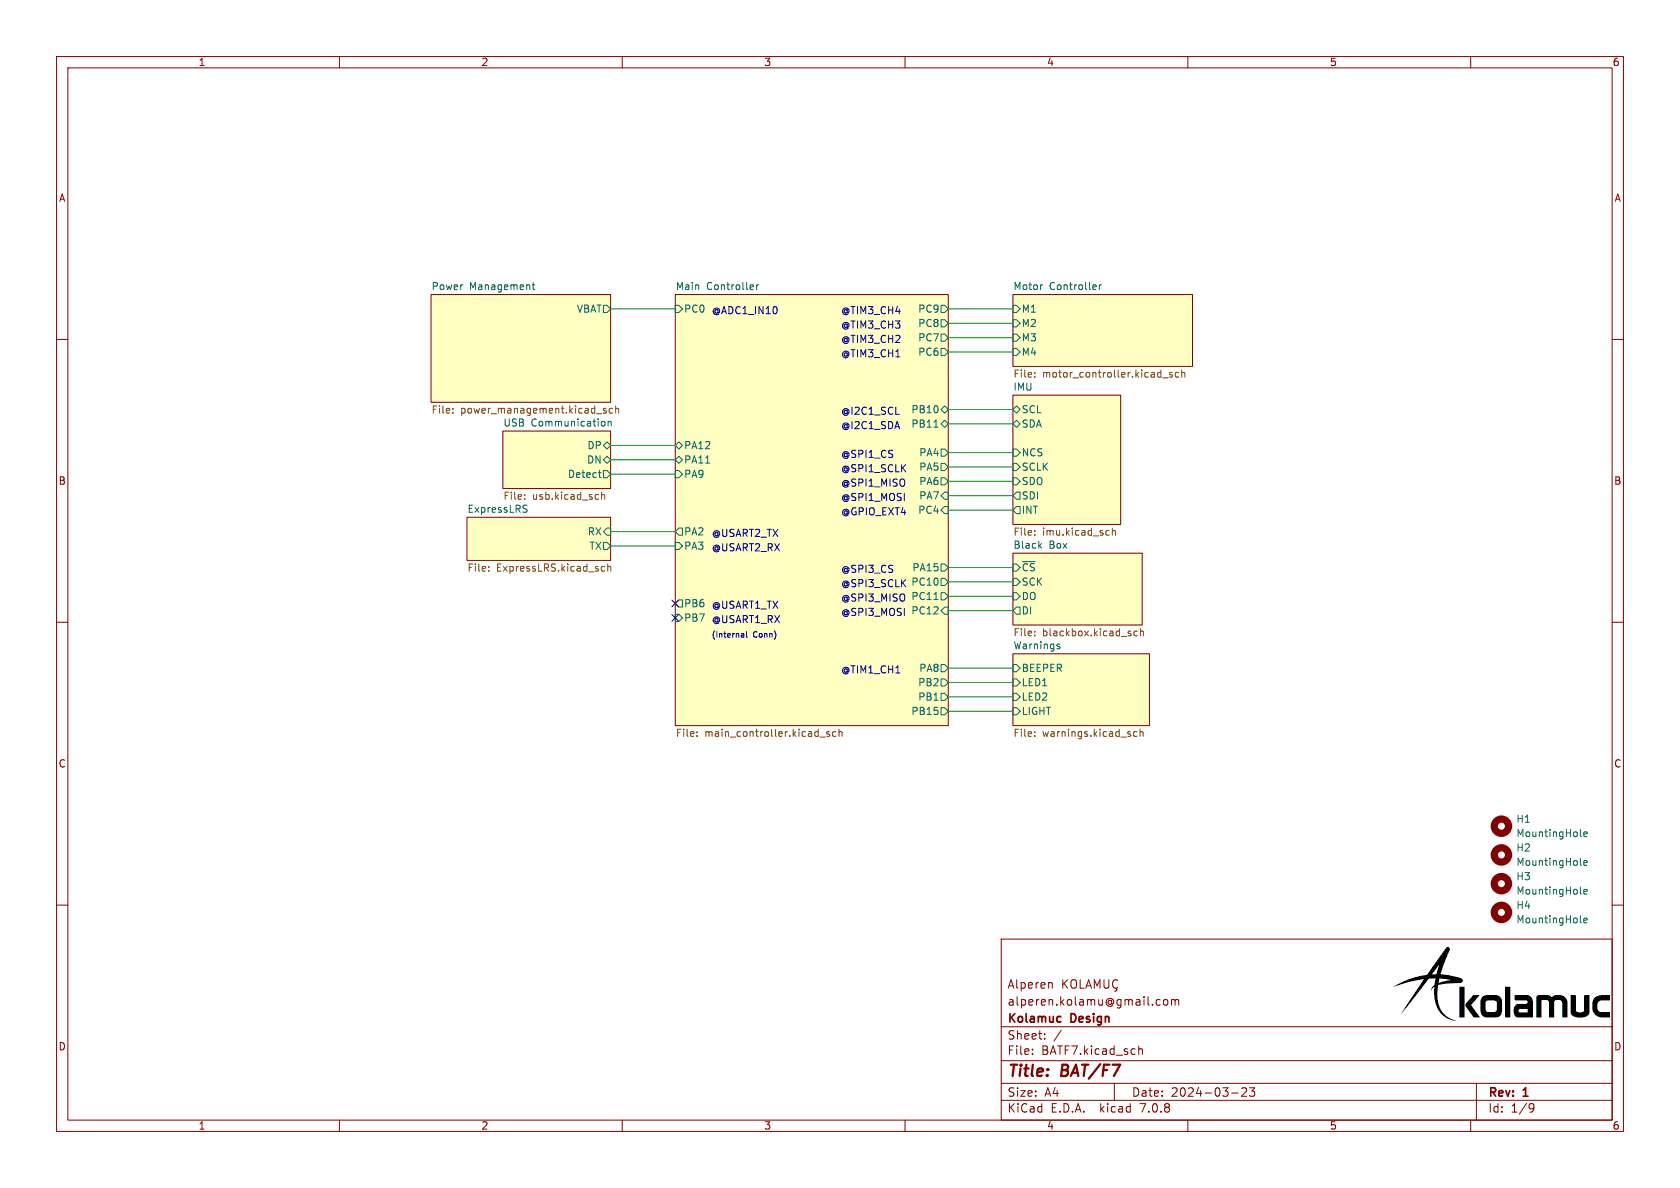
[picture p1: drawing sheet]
(kicad_sch (version 20230121) (generator eeschema)

 (paper "A4")

 (title_block
  (title "BAT/F7")
  (date "2024-03-23")
  (rev "1")
  (company "Kolamuc Design")
  (comment 1 "alperen.kolamu@gmail.com")
  (comment 2 "Alperen KOLAMUÇ"))

 (lib_symbols
  (symbol "Mechanical:MountingHole" (pin_names (offset 1.016)) (in_bom yes) (on_board yes)
   (property "Reference" "H" (at 0 5.08 0) (effects (font (size 1.27 1.27))))
   (property "Value" "MountingHole" (at 0 3.175 0) (effects (font (size 1.27 1.27))))
   (property "Footprint" "" (at 0 0 0) (effects (font (size 1.27 1.27)) hide))
   (property "Datasheet" "~" (at 0 0 0) (effects (font (size 1.27 1.27)) hide))
   (symbol "MountingHole_0_1"
    (circle (center 0 0) (radius 1.27) (stroke (width 1.27) (type default)) (fill (type none))))))


 (no_connect (at 119.38 106.68))
 (no_connect (at 119.38 109.22))

 (wire (pts (xy 167.64 107.95) (xy 179.07 107.95)) (stroke (width 0) (type default)))
 (wire (pts (xy 167.64 102.87) (xy 179.07 102.87)) (stroke (width 0) (type default)))
 (wire (pts (xy 107.95 93.98) (xy 119.38 93.98)) (stroke (width 0) (type default)))
 (wire (pts (xy 167.64 120.65) (xy 179.07 120.65)) (stroke (width 0) (type default)))
 (wire (pts (xy 167.64 125.73) (xy 179.07 125.73)) (stroke (width 0) (type default)))
 (wire (pts (xy 167.64 118.11) (xy 179.07 118.11)) (stroke (width 0) (type default)))
 (wire (pts (xy 167.64 90.17) (xy 179.07 90.17)) (stroke (width 0) (type default)))
 (wire (pts (xy 167.64 85.09) (xy 179.07 85.09)) (stroke (width 0) (type default)))
 (wire (pts (xy 167.64 59.69) (xy 179.07 59.69)) (stroke (width 0) (type default)))
 (wire (pts (xy 167.64 54.61) (xy 179.07 54.61)) (stroke (width 0) (type default)))
 (wire (pts (xy 107.95 78.74) (xy 119.38 78.74)) (stroke (width 0) (type default)))
 (wire (pts (xy 107.95 83.82) (xy 119.38 83.82)) (stroke (width 0) (type default)))
 (wire (pts (xy 167.64 74.93) (xy 179.07 74.93)) (stroke (width 0) (type default)))
 (wire (pts (xy 167.64 57.15) (xy 179.07 57.15)) (stroke (width 0) (type default)))
 (wire (pts (xy 107.95 81.28) (xy 119.38 81.28)) (stroke (width 0) (type default)))
 (wire (pts (xy 167.64 100.33) (xy 179.07 100.33)) (stroke (width 0) (type default)))
 (wire (pts (xy 167.64 72.39) (xy 179.07 72.39)) (stroke (width 0) (type default)))
 (wire (pts (xy 167.64 80.01) (xy 179.07 80.01)) (stroke (width 0) (type default)))
 (wire (pts (xy 167.64 105.41) (xy 179.07 105.41)) (stroke (width 0) (type default)))
 (wire (pts (xy 107.95 96.52) (xy 119.38 96.52)) (stroke (width 0) (type default)))
 (wire (pts (xy 167.64 62.23) (xy 179.07 62.23)) (stroke (width 0) (type default)))
 (wire (pts (xy 167.64 82.55) (xy 179.07 82.55)) (stroke (width 0) (type default)))
 (wire (pts (xy 167.64 87.63) (xy 179.07 87.63)) (stroke (width 0) (type default)))
 (wire (pts (xy 167.64 123.19) (xy 179.07 123.19)) (stroke (width 0) (type default)))
 (wire (pts (xy 107.95 54.61) (xy 119.38 54.61)) (stroke (width 0) (type default)))

 (image (at 265.43 173.99) (scale 0.438944)
  (data))

 (text "@ADC1_IN10" (at 125.73 55.88 0) (effects (font (size 1.27 1.27)) (justify left bottom)))
 (text "@USART1_RX" (at 125.73 110.49 0) (effects (font (size 1.27 1.27)) (justify left bottom)))
 (text "@TIM3_CH4" (at 148.59 55.88 0) (effects (font (size 1.27 1.27)) (justify left bottom)))
 (text "@USART2_TX" (at 125.73 95.25 0) (effects (font (size 1.27 1.27)) (justify left bottom)))
 (text "(Internal Conn)" (at 125.73 113.03 0) (effects (font (size 1 1)) (justify left bottom)))
 (text "@SPI3_SCLK" (at 148.59 104.14 0) (effects (font (size 1.27 1.27)) (justify left bottom)))
 (text "@USART1_TX" (at 125.73 107.95 0) (effects (font (size 1.27 1.27)) (justify left bottom)))
 (text "@TIM3_CH1" (at 148.59 63.5 0) (effects (font (size 1.27 1.27)) (justify left bottom)))
 (text "@SPI3_MOSI" (at 148.59 109.22 0) (effects (font (size 1.27 1.27)) (justify left bottom)))
 (text "@TIM1_CH1" (at 148.59 119.38 0) (effects (font (size 1.27 1.27)) (justify left bottom)))
 (text "@SPI3_MISO" (at 148.59 106.68 0) (effects (font (size 1.27 1.27)) (justify left bottom)))
 (text "@SPI1_MOSI" (at 148.59 88.9 0) (effects (font (size 1.27 1.27)) (justify left bottom)))
 (text "@I2C1_SDA" (at 148.59 76.2 0) (effects (font (size 1.27 1.27)) (justify left bottom)))
 (text "@TIM3_CH2\n" (at 148.59 60.96 0) (effects (font (size 1.27 1.27)) (justify left bottom)))
 (text "@I2C1_SCL" (at 148.59 73.66 0) (effects (font (size 1.27 1.27)) (justify left bottom)))
 (text "@SPI3_CS" (at 148.59 101.6 0) (effects (font (size 1.27 1.27)) (justify left bottom)))
 (text "@USART2_RX" (at 125.73 97.79 0) (effects (font (size 1.27 1.27)) (justify left bottom)))
 (text "@SPI1_MISO" (at 148.59 86.36 0) (effects (font (size 1.27 1.27)) (justify left bottom)))
 (text "@SPI1_CS" (at 148.59 81.28 0) (effects (font (size 1.27 1.27)) (justify left bottom)))
 (text "@TIM3_CH3" (at 148.59 58.42 0) (effects (font (size 1.27 1.27)) (justify left bottom)))
 (text "@SPI1_SCLK" (at 148.59 83.82 0) (effects (font (size 1.27 1.27)) (justify left bottom)))
 (text "@GPIO_EXT4" (at 148.59 91.44 0) (effects (font (size 1.27 1.27)) (justify left bottom)))

 (symbol (lib_id "Mechanical:MountingHole") (at 265.43 146.05 0) (unit 1) (in_bom no) (on_board yes) (dnp no) (fields_autoplaced)
  (property "Reference" "H1" (at 267.97 144.78 0) (effects (font (size 1.27 1.27)) (justify left)))
  (property "Value" "MountingHole" (at 267.97 147.32 0) (effects (font (size 1.27 1.27)) (justify left)))
  (property "Footprint" "Library:MH32" (at 265.43 146.05 0) (effects (font (size 1.27 1.27)) hide))
  (property "Datasheet" "~" (at 265.43 146.05 0) (effects (font (size 1.27 1.27)) hide))
  (property "Package-Case" "" (at 265.43 146.05 0) (effects (font (size 1.27 1.27)) hide))
  (property "Manufacturer" "" (at 265.43 146.05 0) (effects (font (size 1.27 1.27)) hide))
  (property "Suplier" "" (at 265.43 146.05 0) (effects (font (size 1.27 1.27)) hide))
  (property "Description" "" (at 265.43 146.05 0) (effects (font (size 1.27 1.27)) hide))
  (property "Suplier Part Number" "" (at 265.43 146.05 0) (effects (font (size 1.27 1.27)) hide))
  (property "URL" "https://tr.aliexpress.com/item/32835043833.html?spm=a2g0o.cart.0.0.29d0406aiZdvlg&mp=1&gatewayAdapt=glo2tur" (at 265.43 146.05 0) (effects (font (size 1.27 1.27)) hide)))

 (symbol (lib_id "Mechanical:MountingHole") (at 265.43 156.21 0) (unit 1) (in_bom no) (on_board yes) (dnp no) (fields_autoplaced)
  (property "Reference" "H3" (at 267.97 154.94 0) (effects (font (size 1.27 1.27)) (justify left)))
  (property "Value" "MountingHole" (at 267.97 157.48 0) (effects (font (size 1.27 1.27)) (justify left)))
  (property "Footprint" "Library:MH32" (at 265.43 156.21 0) (effects (font (size 1.27 1.27)) hide))
  (property "Datasheet" "~" (at 265.43 156.21 0) (effects (font (size 1.27 1.27)) hide))
  (property "Package-Case" "" (at 265.43 156.21 0) (effects (font (size 1.27 1.27)) hide))
  (property "Manufacturer" "" (at 265.43 156.21 0) (effects (font (size 1.27 1.27)) hide))
  (property "Suplier" "" (at 265.43 156.21 0) (effects (font (size 1.27 1.27)) hide))
  (property "Description" "" (at 265.43 156.21 0) (effects (font (size 1.27 1.27)) hide))
  (property "Suplier Part Number" "" (at 265.43 156.21 0) (effects (font (size 1.27 1.27)) hide))
  (property "URL" "https://tr.aliexpress.com/item/32835043833.html?spm=a2g0o.cart.0.0.29d0406aiZdvlg&mp=1&gatewayAdapt=glo2tur" (at 265.43 156.21 0) (effects (font (size 1.27 1.27)) hide)))

 (symbol (lib_id "Mechanical:MountingHole") (at 265.43 161.29 0) (unit 1) (in_bom no) (on_board yes) (dnp no) (fields_autoplaced)
  (property "Reference" "H4" (at 267.97 160.02 0) (effects (font (size 1.27 1.27)) (justify left)))
  (property "Value" "MountingHole" (at 267.97 162.56 0) (effects (font (size 1.27 1.27)) (justify left)))
  (property "Footprint" "Library:MH32" (at 265.43 161.29 0) (effects (font (size 1.27 1.27)) hide))
  (property "Datasheet" "~" (at 265.43 161.29 0) (effects (font (size 1.27 1.27)) hide))
  (property "Package-Case" "" (at 265.43 161.29 0) (effects (font (size 1.27 1.27)) hide))
  (property "Manufacturer" "" (at 265.43 161.29 0) (effects (font (size 1.27 1.27)) hide))
  (property "Suplier" "" (at 265.43 161.29 0) (effects (font (size 1.27 1.27)) hide))
  (property "Description" "" (at 265.43 161.29 0) (effects (font (size 1.27 1.27)) hide))
  (property "Suplier Part Number" "" (at 265.43 161.29 0) (effects (font (size 1.27 1.27)) hide))
  (property "URL" "https://tr.aliexpress.com/item/32835043833.html?spm=a2g0o.cart.0.0.29d0406aiZdvlg&mp=1&gatewayAdapt=glo2tur" (at 265.43 161.29 0) (effects (font (size 1.27 1.27)) hide)))

 (symbol (lib_id "Mechanical:MountingHole") (at 265.43 151.13 0) (unit 1) (in_bom no) (on_board yes) (dnp no) (fields_autoplaced)
  (property "Reference" "H2" (at 267.97 149.86 0) (effects (font (size 1.27 1.27)) (justify left)))
  (property "Value" "MountingHole" (at 267.97 152.4 0) (effects (font (size 1.27 1.27)) (justify left)))
  (property "Footprint" "Library:MH32" (at 265.43 151.13 0) (effects (font (size 1.27 1.27)) hide))
  (property "Datasheet" "~" (at 265.43 151.13 0) (effects (font (size 1.27 1.27)) hide))
  (property "Package-Case" "" (at 265.43 151.13 0) (effects (font (size 1.27 1.27)) hide))
  (property "Manufacturer" "" (at 265.43 151.13 0) (effects (font (size 1.27 1.27)) hide))
  (property "Suplier" "" (at 265.43 151.13 0) (effects (font (size 1.27 1.27)) hide))
  (property "Description" "" (at 265.43 151.13 0) (effects (font (size 1.27 1.27)) hide))
  (property "Suplier Part Number" "" (at 265.43 151.13 0) (effects (font (size 1.27 1.27)) hide))
  (property "URL" "https://tr.aliexpress.com/item/32835043833.html?spm=a2g0o.cart.0.0.29d0406aiZdvlg&mp=1&gatewayAdapt=glo2tur" (at 265.43 151.13 0) (effects (font (size 1.27 1.27)) hide)))

 (sheet (at 179.07 69.85) (size 19.05 22.86) (fields_autoplaced) (stroke (width 0.1524) (type solid)) (fill (color 255 255 194 1.0000))
  (property "Sheetname" "IMU" (at 179.07 69.1384 0) (effects (font (size 1.27 1.27)) (justify left bottom)))
  (property "Sheetfile" "imu.kicad_sch" (at 179.07 93.2946 0) (effects (font (size 1.27 1.27)) (justify left top))) (pin "SCL" bidirectional (at 179.07 72.39 180) (effects (font (size 1.27 1.27)) (justify left))) (pin "SDA" bidirectional (at 179.07 74.93 180) (effects (font (size 1.27 1.27)) (justify left))) (pin "SCLK" input (at 179.07 82.55 180) (effects (font (size 1.27 1.27)) (justify left))) (pin "NCS" input (at 179.07 80.01 180) (effects (font (size 1.27 1.27)) (justify left))) (pin "SDI" output (at 179.07 87.63 180) (effects (font (size 1.27 1.27)) (justify left))) (pin "SDO" input (at 179.07 85.09 180) (effects (font (size 1.27 1.27)) (justify left))) (pin "INT" output (at 179.07 90.17 180) (effects (font (size 1.27 1.27)) (justify left))))

 (sheet (at 179.07 115.57) (size 24.13 12.7) (fields_autoplaced) (stroke (width 0.1524) (type solid)) (fill (color 255 255 194 1.0000))
  (property "Sheetname" "Warnings" (at 179.07 114.8584 0) (effects (font (size 1.27 1.27)) (justify left bottom)))
  (property "Sheetfile" "warnings.kicad_sch" (at 179.07 128.8546 0) (effects (font (size 1.27 1.27)) (justify left top))) (pin "LED1" input (at 179.07 120.65 180) (effects (font (size 1.27 1.27)) (justify left))) (pin "LED2" input (at 179.07 123.19 180) (effects (font (size 1.27 1.27)) (justify left))) (pin "BEEPER" input (at 179.07 118.11 180) (effects (font (size 1.27 1.27)) (justify left))) (pin "LIGHT" input (at 179.07 125.73 180) (effects (font (size 1.27 1.27)) (justify left))))

 (sheet (at 76.2 52.07) (size 31.75 19.05) (fields_autoplaced) (stroke (width 0.1524) (type solid)) (fill (color 255 255 194 1.0000))
  (property "Sheetname" "Power Management" (at 76.2 51.3584 0) (effects (font (size 1.27 1.27)) (justify left bottom)))
  (property "Sheetfile" "power_management.kicad_sch" (at 76.2 71.7046 0) (effects (font (size 1.27 1.27)) (justify left top))) (pin "VBAT" output (at 107.95 54.61 0) (effects (font (size 1.27 1.27)) (justify right))))

 (sheet (at 179.07 97.79) (size 22.86 12.7) (fields_autoplaced) (stroke (width 0.1524) (type solid)) (fill (color 255 255 194 1.0000))
  (property "Sheetname" "Black Box" (at 179.07 97.0784 0) (effects (font (size 1.27 1.27)) (justify left bottom)))
  (property "Sheetfile" "blackbox.kicad_sch" (at 179.07 111.0746 0) (effects (font (size 1.27 1.27)) (justify left top)))
  (pin "~{CS}" input (at 179.07 100.33 180) (effects (font (size 1.27 1.27)) (justify left))) (pin "SCK" input (at 179.07 102.87 180) (effects (font (size 1.27 1.27)) (justify left))) (pin "DO" input (at 179.07 105.41 180) (effects (font (size 1.27 1.27)) (justify left))) (pin "DI" output (at 179.07 107.95 180) (effects (font (size 1.27 1.27)) (justify left))))

 (sheet (at 82.55 91.44) (size 25.4 7.62) (fields_autoplaced) (stroke (width 0.1524) (type solid)) (fill (color 255 255 194 1.0000))
  (property "Sheetname" "ExpressLRS" (at 82.55 90.7284 0) (effects (font (size 1.27 1.27)) (justify left bottom)))
  (property "Sheetfile" "ExpressLRS.kicad_sch" (at 82.55 99.6446 0) (effects (font (size 1.27 1.27)) (justify left top))) (pin "RX" input (at 107.95 93.98 0) (effects (font (size 1.27 1.27)) (justify right))) (pin "TX" output (at 107.95 96.52 0) (effects (font (size 1.27 1.27)) (justify right))))

 (sheet (at 179.07 52.07) (size 31.75 12.7) (fields_autoplaced) (stroke (width 0.1524) (type solid)) (fill (color 255 255 194 1.0000))
  (property "Sheetname" "Motor Controller" (at 179.07 51.3584 0) (effects (font (size 1.27 1.27)) (justify left bottom)))
  (property "Sheetfile" "motor_controller.kicad_sch" (at 179.07 65.3546 0) (effects (font (size 1.27 1.27)) (justify left top))) (pin "M1" input (at 179.07 54.61 180) (effects (font (size 1.27 1.27)) (justify left))) (pin "M2" input (at 179.07 57.15 180) (effects (font (size 1.27 1.27)) (justify left))) (pin "M4" input (at 179.07 62.23 180) (effects (font (size 1.27 1.27)) (justify left))) (pin "M3" input (at 179.07 59.69 180) (effects (font (size 1.27 1.27)) (justify left))))

 (sheet (at 119.38 52.07) (size 48.26 76.2) (fields_autoplaced) (stroke (width 0.1524) (type solid)) (fill (color 255 255 194 1.0000))
  (property "Sheetname" "Main Controller" (at 119.38 51.3584 0) (effects (font (size 1.27 1.27)) (justify left bottom)))
  (property "Sheetfile" "main_controller.kicad_sch" (at 119.38 128.8546 0) (effects (font (size 1.27 1.27)) (justify left top))) (pin "PC11" output (at 167.64 105.41 0) (effects (font (size 1.27 1.27)) (justify right))) (pin "PC9" output (at 167.64 54.61 0) (effects (font (size 1.27 1.27)) (justify right))) (pin "PC12" input (at 167.64 107.95 0) (effects (font (size 1.27 1.27)) (justify right))) (pin "PC10" output (at 167.64 102.87 0) (effects (font (size 1.27 1.27)) (justify right))) (pin "PC6" output (at 167.64 62.23 0) (effects (font (size 1.27 1.27)) (justify right))) (pin "PC4" input (at 167.64 90.17 0) (effects (font (size 1.27 1.27)) (justify right))) (pin "PC8" output (at 167.64 57.15 0) (effects (font (size 1.27 1.27)) (justify right))) (pin "PC7" output (at 167.64 59.69 0) (effects (font (size 1.27 1.27)) (justify right))) (pin "PB2" output (at 167.64 120.65 0) (effects (font (size 1.27 1.27)) (justify right))) (pin "PA11" bidirectional (at 119.38 81.28 180) (effects (font (size 1.27 1.27)) (justify left))) (pin "PA9" input (at 119.38 83.82 180) (effects (font (size 1.27 1.27)) (justify left))) (pin "PA2" output (at 119.38 93.98 180) (effects (font (size 1.27 1.27)) (justify left))) (pin "PA7" input (at 167.64 87.63 0) (effects (font (size 1.27 1.27)) (justify right))) (pin "PA6" output (at 167.64 85.09 0) (effects (font (size 1.27 1.27)) (justify right))) (pin "PA4" output (at 167.64 80.01 0) (effects (font (size 1.27 1.27)) (justify right))) (pin "PA15" output (at 167.64 100.33 0) (effects (font (size 1.27 1.27)) (justify right))) (pin "PB11" bidirectional (at 167.64 74.93 0) (effects (font (size 1.27 1.27)) (justify right))) (pin "PB10" bidirectional (at 167.64 72.39 0) (effects (font (size 1.27 1.27)) (justify right))) (pin "PA5" output (at 167.64 82.55 0) (effects (font (size 1.27 1.27)) (justify right))) (pin "PA3" input (at 119.38 96.52 180) (effects (font (size 1.27 1.27)) (justify left))) (pin "PA8" output (at 167.64 118.11 0) (effects (font (size 1.27 1.27)) (justify right))) (pin "PA12" bidirectional (at 119.38 78.74 180) (effects (font (size 1.27 1.27)) (justify left))) (pin "PC0" input (at 119.38 54.61 180) (effects (font (size 1.27 1.27)) (justify left))) (pin "PB1" output (at 167.64 123.19 0) (effects (font (size 1.27 1.27)) (justify right))) (pin "PB6" output (at 119.38 106.68 180) (effects (font (size 1.27 1.27)) (justify left))) (pin "PB7" input (at 119.38 109.22 180) (effects (font (size 1.27 1.27)) (justify left))) (pin "PB15" output (at 167.64 125.73 0) (effects (font (size 1.27 1.27)) (justify right))))

 (sheet (at 88.9 76.2) (size 19.05 10.16) (fields_autoplaced) (stroke (width 0.1524) (type solid)) (fill (color 255 255 194 1.0000))
  (property "Sheetname" "USB Communication" (at 88.9 75.4884 0) (effects (font (size 1.27 1.27)) (justify left bottom)))
  (property "Sheetfile" "usb.kicad_sch" (at 88.9 86.9446 0) (effects (font (size 1.27 1.27)) (justify left top))) (pin "DP" bidirectional (at 107.95 78.74 0) (effects (font (size 1.27 1.27)) (justify right))) (pin "DN" bidirectional (at 107.95 81.28 0) (effects (font (size 1.27 1.27)) (justify right))) (pin "Detect" output (at 107.95 83.82 0) (effects (font (size 1.27 1.27)) (justify right))))

 (sheet_instances (path "" (page "1"))))
